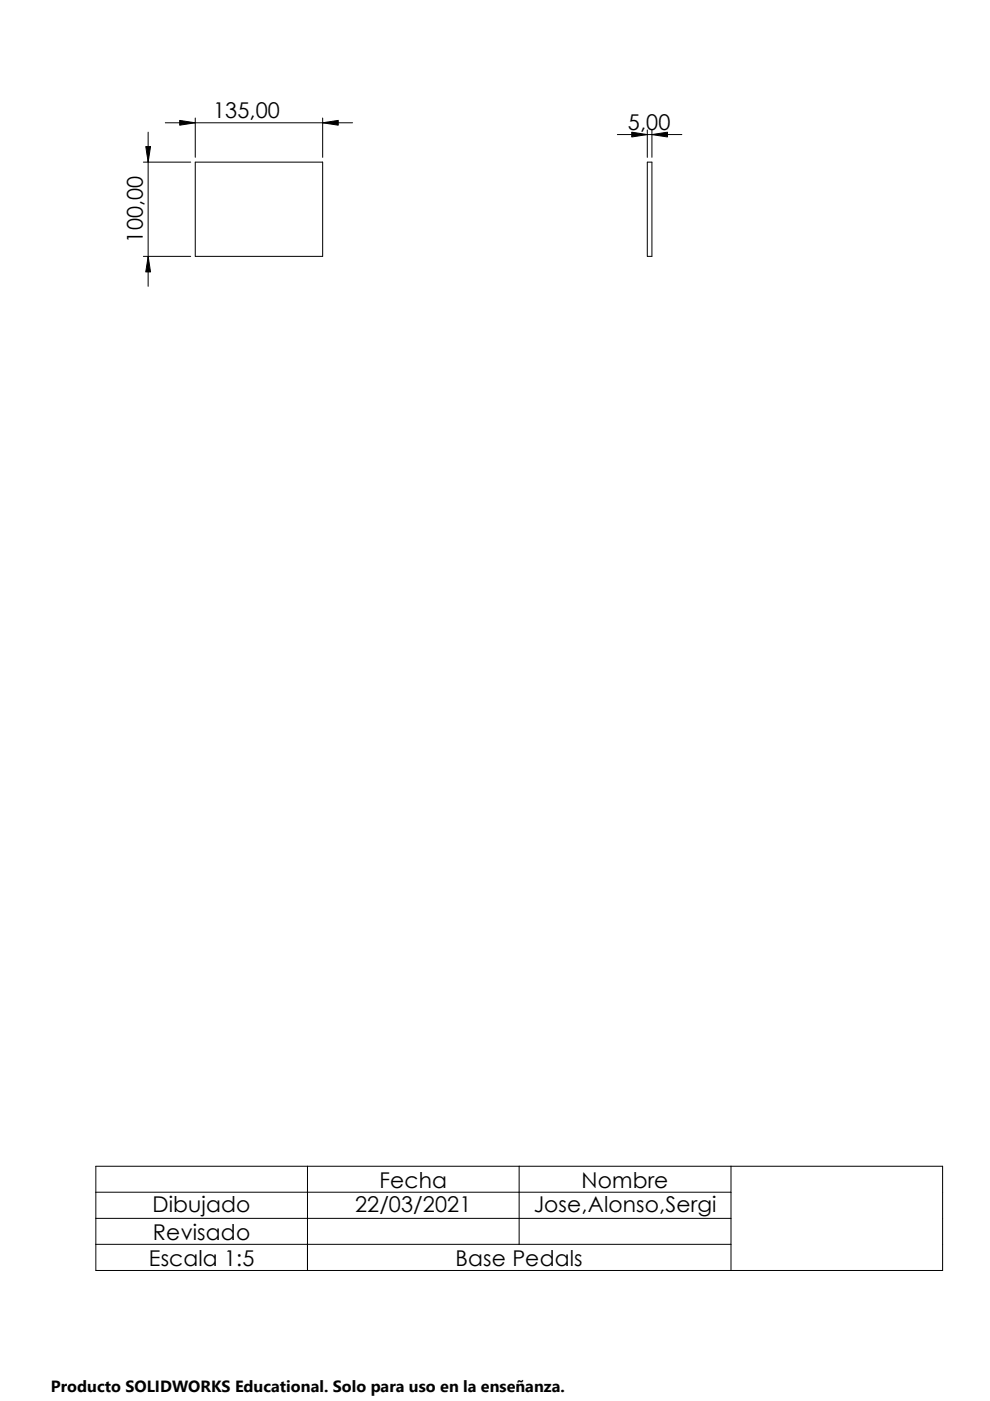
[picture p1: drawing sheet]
<svg xmlns="http://www.w3.org/2000/svg" width="210mm" height="297mm" viewBox="0 0 210 297" stroke-linecap="round" stroke-linejoin="round" font-family="sans-serif">
<g fill="none" stroke="#000" stroke-width=".21">
<path d="M30.4 34.4h10M30.9 31.1h1l-.5 3.3zM31.4 28v32.7M35.1 26h39.7M38.1 25.5l3.3 .5-3.3 .5zM41.4 34.4h27v20h-27zM41.4 25v8.4M68.4 26l3.3-.5v1zM68.4 25v8.4M130.9 28.5h13.7M133.9 28l3.3 .5-3.3 .5zM137.2 34.4h1v20h-1z"/>
<path d="M137.2 27.6v5.8M138.2 28.5l3.3-.5v1zM138.2 27.6v5.8M30.4 54.4h10M31.4 54.4l.5 3.3h-1zM20.3 247.3h179.6v22.1h-179.6zM20.3 252.8h134.7M20.3 258.3h134.7M65.2 247.3v22.1M110.1 247.3v16.5M155 247.3v22.1M20.3 263.8h134.7"/>
</g>
<path d="M30.9 31.1h1l-.5 3.3zM38.1 25.5l3.3 .5-3.3 .5zM68.4 26l3.3-.5v1zM133.9 28l3.3 .5-3.3 .5zM138.2 28.5l3.3-.5v1zM31.4 54.4l.5 3.3h-1z" fill="#000"/>
<path d="M10.8 291.5h104.2v5.5h-104.2z" fill="#fff"/>
<g font-size="4.6">
<text x="45.2" y="25.1">135,00</text>
<text x="133.1" y="27.6">5,00</text>
<text x="30.3" y="51.4" transform="rotate(-90 30.3 51.4)">100,00</text>
<text x="80.5" y="251.8">Fecha</text>
<text x="123.3" y="251.8">Nombre</text>
<text x="32.3" y="256.9">Dibujado</text>
<text x="75.3" y="256.9">22/03/2021</text>
<text x="113.2" y="256.9">Jose,Alonso,Sergi</text>
<text x="32.4" y="262.8">Revisado</text>
<text x="31.6" y="268.4">Escala 1:5</text>
<text x="96.6" y="268.4">Base Pedals</text>
</g>
<text font-size="3.4" x="10.8" y="295.2">Producto SOLIDWORKS Educational. Solo para uso en la enseñanza.</text>
</svg>
